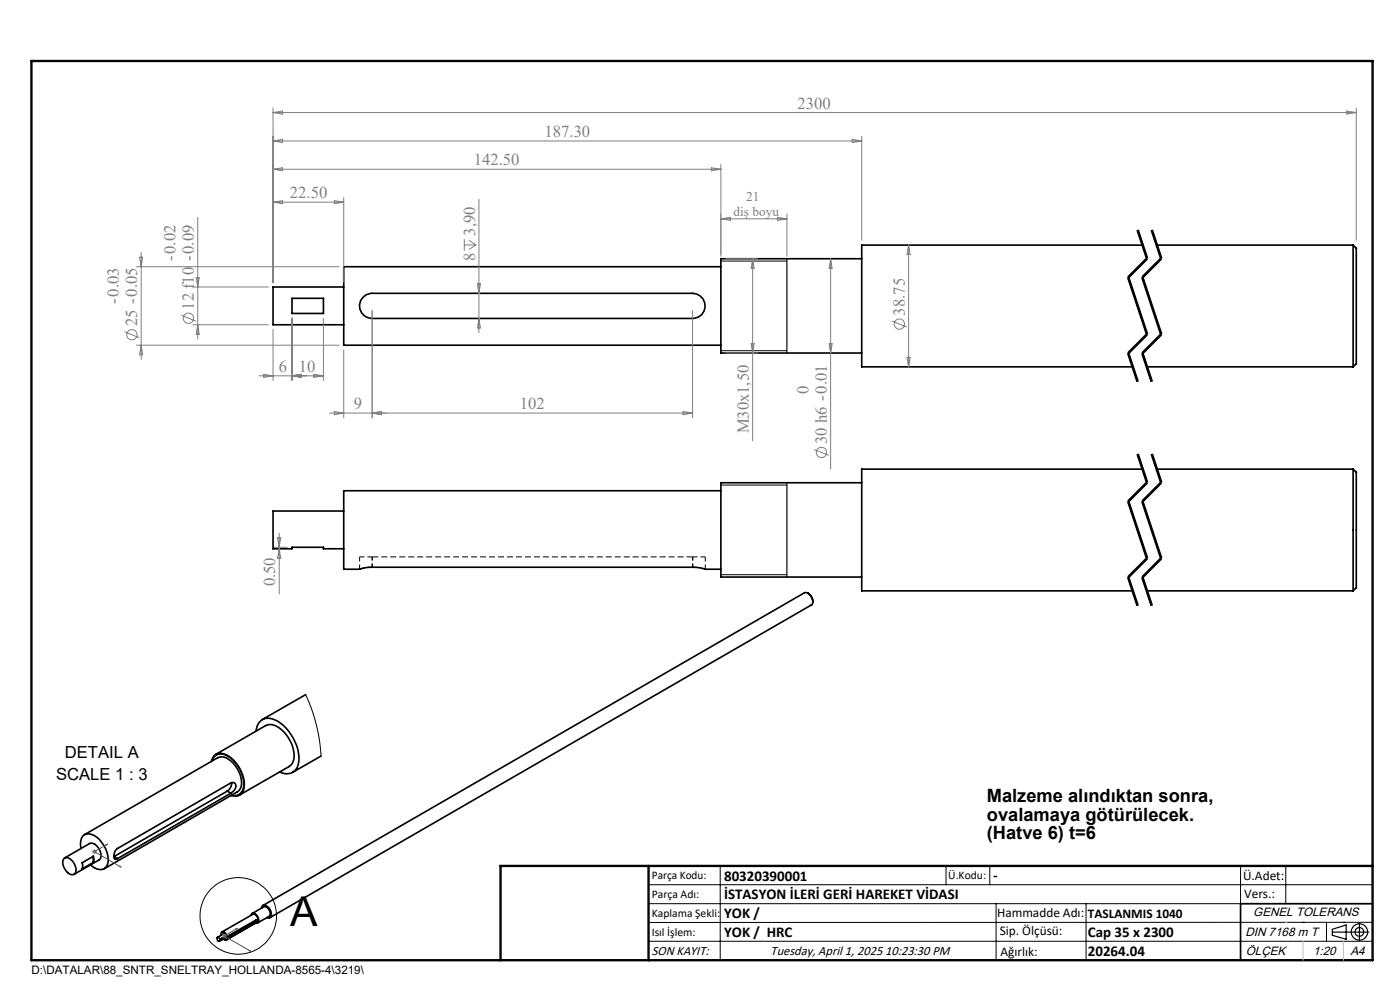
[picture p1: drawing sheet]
<svg xmlns="http://www.w3.org/2000/svg" width="297mm" height="210mm" viewBox="0 0 297 210" stroke-linecap="round" stroke-linejoin="round" font-family="sans-serif">
<g fill="none" stroke="#000" stroke-width=".35">
<path d="M152.9 56.6h-80v16.6h80M182.8 54.9h-29.9v20h29.9M242.4 52h-59.6v25.8h57.5M245.4 52h41.7M287.1 52l.6 .7v24.4l-.6 .7M287.1 52v25.8M61.9 63.3h6.7v3.2h-6.7zM72.9 60.9h-15v8h15M77 63.1l.6-.6 1.4-.3h67.9a2.66 2.66 0 0 1 2.7 2.7 2.66 2.66 0 0 1-2.7 2.6h-67.9a2.65 2.65 0 0 1-2.5-1.5 2.65 2.65 0 0 1 .5-2.9zM243.3 77.8h43.8M242.4 99.5h-59.6v25.8h57.5M245.4 99.5h41.7"/>
<path d="M287.1 99.5a1.63 1.63 0 0 1 .6 1.9v22a1.63 1.63 0 0 1-.6 1.9M287.1 99.5v25.8M72.9 108.4h-15v8h4v-.3h6.7v.3h4.3M152.9 104.1h-80v16.6h3.4l2.2-.4h68.4l1.7 .2 1 .2h3.3M182.8 102.4h-29.9v20h29.9M171.4 125.8h-.8l-114.8 66.3M171.4 125.8a1.82 1.82 0 0 1 .8 2.5l-114.9 66.4M171.4 125.8l.8 .9 .2 1M243.3 125.3h43.8M54.3 155.1a2.59 2.59 0 0 1 3.9-2.4 9.5 9.5 0 0 1 5.1 9.2 2.57 2.57 0 0 1-4 1.9M64.8 147.3l-9.2 5.3M17.2 180l-.1-.3a2.49 2.49 0 0 1 .9-2.7 3.3 3.3 0 0 1 3.7 1.8 4.9 4.9 0 0 1 .8 5.1 2.29 2.29 0 0 1-3.3-.5"/>
<path d="M17.9 177.1l28.3-16.4a3.2 3.2 0 0 1 3.8 1.8 5.3 5.3 0 0 1 1 4.7l-.5 .7-28.4 16.4M44.8 161.5a1.99 1.99 0 0 1 3.2-1.4 7.6 7.6 0 0 1 3.8 7 1.98 1.98 0 0 1-2.8 1.7M45.8 160l10.6-6.1a3.3 3.3 0 0 1 3.8 1.3 6.9 6.9 0 0 1 2 6.3l-.2 .5-.7 .6-10.5 6.1M48.2 167.8l-24 13.9 .7 .4M48.2 167.8l.8 .5M49 168.3l.1-.1a1.51 1.51 0 0 0 .8-2l-.3-.2-.6 .1-24.1 13.9a1.74 1.74 0 0 0-.5 2.3l.5-.2M49 168.3l-24.1 13.8M49.1 166l-.1 .9-.8 .9M68.1 160.4l-6 3.4M13.6 182.1a1.94 1.94 0 0 1 2.4 1.7 1.08 1.08 0 0 1 .1 1.1 1.08 1.08 0 0 1-1 .6 2.56 2.56 0 0 1-1.5-3.4zM13.7 182l5.3-3.1a1.89 1.89 0 0 1 2.2 1.6 1.5 1.5 0 0 1-.2 1.9l-5.3 3M19.8 181.6v1.3"/>
<path d="M19.8 181.6l-2.4 1.4v1.3l2.4-1.4M46.1 198.9l.4 .1a.33 .33 0 0 1 .2 .4 .33 .33 0 0 1-.4 .3 .33 .33 0 0 1-.2-.4zM46.1 198.9l1.3-.8 .3 .2 .1 .6-1.2 .7M46.9 198.4v-.1a.51 .51 0 0 1 .3-.6 .51 .51 0 0 1 .6 .3l.4 .5a.51 .51 0 0 1-.1 .8 .51 .51 0 0 1-.7-.1M47.1 197.7l6.5-3.8a1.11 1.11 0 0 1 1 1.7l-6.6 3.8M47.5 198.7v.4M47.5 198.7l-.5 .4v.3l.5-.3M53.3 194.1a.59 .59 0 0 1 .5-.4 .59 .59 0 0 1 .6 .4l.4 .7a.6 .6 0 0 1 .1 .7 .6 .6 0 0 1-.6 .3M53.5 193.8l2.5-1.4a1.34 1.34 0 0 1 1.1 2l-2.4 1.3M54.1 195.6l-5.6 3.2 .2 .1M54.1 195.6l.2 .1M54.3 195.7v-.1a.23 .23 0 0 0 .2-.2 .23 .23 0 0 0-.2-.2l-5.6 3.2-.2 .2v.3h.2"/>
<path d="M54.3 195.7l-5.6 3.2M54.3 195.1l-.2 .5M55.5 192.6a.68 .68 0 0 1 .5-.6 .68 .68 0 0 1 .8 .4 1.57 1.57 0 0 1 .4 2.3l-.6-.1M291.2 191.7h-28v12"/>
</g>
<path d="M79 120.3l-2.7 .4M149.6 120.7l-2.6-.4" fill="none" stroke="#000" stroke-width=".21" stroke-dasharray="1.3 .6" stroke-dashoffset=".2" stroke-linecap="butt"/>
<path d="M79 118.1v2.2M147 118.1v2.2" fill="none" stroke="#000" stroke-width=".21" stroke-dasharray="1.3 .6" stroke-dashoffset=".5" stroke-linecap="butt"/>
<path d="M76.3 118.1h2.7M76.3 118.1v2.6M147 118.1h2.6M149.6 120.7v-2.6" fill="none" stroke="#000" stroke-width=".21" stroke-dasharray="1.3 .6" stroke-dashoffset=".3" stroke-linecap="butt"/>
<path d="M79 118.1h68" fill="none" stroke="#000" stroke-width=".21" stroke-dasharray="1.3 .6" stroke-linecap="butt"/>
<g fill="none" stroke="#000" stroke-width=".21">
<path d="M152.9 55.4h14M239.2 58.9l4 12.1M239.5 58.8l4 12.1M241.2 48.8l2 6.1M241.3 48.8l2 6-4 4 4 12.1-4 4 2 6.1M241.5 48.7l1 3.1M242.2 58.9l4 12.1M242.5 51.8l1 3zM242.5 58.8l4 12.1M243.2 54.7l-4 4M243.5 55l-4 4M244.2 48.8l2 6.1"/>
<path d="M244.3 48.8l2 6-4 4 4 12.1-4 4 2 6.1M244.5 48.7l2 6.1M246.2 54.7l-4 4M246.5 55l-4 4M152.9 74.4h14M239.2 75l2 6M239.5 74.9l2 6M242.2 75l2 6M242.5 74.9l2 6M243.2 70.8l-4 4M243.5 71l-4 4M246.2 70.8l-4 4"/>
<path d="M246.5 71l-4 4M241.2 96.4l2 6M241.3 96.3l2 6.1-4 4 4 12-4 4 2 6.1M241.5 96.2l1 3.1M242.5 99.3l1 3zM244.2 96.4l2 6M244.3 96.3l2 6.1-4 4 4 12-4 4 2 6.1M244.5 96.2l2 6.1M152.9 102.9h14M239.2 106.4l4 12.1M239.5 106.3l4 12.1M242.2 106.4l4 12.1"/>
<path d="M242.5 106.3l4 12.1M243.2 102.2l-4 4M243.2 118.3l-4 4M243.5 102.5l-4 4M243.5 118.6l-4 4M246.2 102.2l-4 4M246.2 118.3l-4 4M246.5 102.5l-4 4M246.5 118.6l-4 4M152.9 121.9h14M239.2 122.5l2 6M239.5 122.4l2 6"/>
<path d="M242.2 122.5l2 6M242.5 122.4l2 6M64.8 147.3l1.5 3.5 .9 3.4 .6 3.2 .3 3M45.1 161.4a1.93 1.93 0 0 1 3.2-.9 6.9 6.9 0 0 1 3.2 6.9 1.8 1.8 0 0 1-2.3 1.2M53.3 194.1a.64 .64 0 0 1 .7-.3 .64 .64 0 0 1 .5 .5l.3 .5a.59 .59 0 0 1 .1 .6 .59 .59 0 0 1-.6 .3M137.6 187.7h153.6M137.6 191.7h153.6M137.6 199.7h153.6M152.8 183.7v20M200.7 183.7v4M210 183.7v4M211.3 191.7v12"/>
<path d="M230.4 191.7v12M263.2 183.7v20M272.8 183.7v8M276.4 195.6h.1M281.4 195.6v4.1M285 195.6h.1M291.2 195.6l-153.6 .1"/>
<circle cx="50.5" cy="194.3" r="8.1"/>
</g>
<g fill="none" stroke="#808080" stroke-width=".21">
<path d="M57.9 22.9v37M57.9 23.9h229.8M57.9 23.9l2-.3v.6zM57.9 29.9l2-.3v.6zM57.9 35.9l2-.3v.6zM57.9 29.9h124.9M57.9 35.9h95M150.9 35.6l2 .3-2 .3zM152.9 34.9v19.5M180.8 29.6l2 .3-2 .3zM182.8 28.9v22.1M285.7 23.6l2 .3-2 .3z"/>
<path d="M287.7 22.9v28.1M28.9 56.6h43M29.6 54.6h.7l-.3 2zM30 53.5v22.7M41.6 58.9h.7l-.4 2zM41.9 46.1v25.8M57.9 42.9l2-.3v.6zM57.9 42.9h15M70.9 42.6l2 .3-2 .3zM72.9 41.9v18M98.5 50.7v2.5M98.5 52h2.5"/>
<path d="M99.5 51l1.5 1M101 52l-1.5 .9M101.6 42.3v28.2M152.9 46.4h14M152.9 46.4l2-.3v.6zM154 54.9h6.7M159.7 54.9l.3 2h-.7zM159.7 54.9v38.6M164.9 46.1l2 .3-2 .3zM166.9 45.4v9M176.2 54.9v44.6M176.2 54.9l.3 2h-.6z"/>
<path d="M192.8 52v25.8M192.8 52l.3 2h-.7zM26.4 70.4l3.1 1.2M28.9 73.2h43M30 73.2l.3 2h-.7zM38.4 66.9l3.2 1.2M40.9 60.9h16M40.9 68.9h16M41.9 68.9l.4 2h-.7zM54.9 79.7h13.7M56 79.4l1.9 .3-1.9 .3zM57.9 69.9v10.8"/>
<path d="M61.9 67.5v13.2M61.9 79.7l2-.3v.6zM66.6 79.4l2 .3-2 .3zM68.6 67.5v13.2M72.9 74.2v14.4M79 65.9v22.7M101.3 60.2h.6l-.3 2zM101.6 67.5l.3 2.1h-.6zM146.9 65.9v22.7M154 74.9h6.7M159.3 72.9h.7l-.3 2zM175.9 72.9h.6l-.3 2z"/>
<path d="M189.2 68.1l3.2 1.3M192.4 75.8h.7l-.3 2zM69.9 87.6h77M70.9 87.3l2 .3-2 .4zM79 87.6l1.9-.3v.7zM144.9 87.3l2 .3-2 .4zM172.7 95.3l3.1 1.3M58.2 116.1h2.7M58.9 114.1h.6l-.3 2zM59.2 113.1v12.9M59.2 116.4l.3 2h-.6zM19.5 180.6h1"/>
<path d="M19.6 180.3l.8 .7M20 180.2v1M20.4 180.3l-.8 .7M47.1 198.5h.9M47.2 198.2l.7 .7M47.6 198v1M47.9 198.2l-.7 .7"/>
<circle cx="28" cy="71" r="1.09"/>
<circle cx="40" cy="67.5" r="1.09"/>
<circle cx="190.8" cy="68.7" r="1.09"/>
<circle cx="174.3" cy="96" r="1.1"/>
</g>
<g fill="none" stroke="#000" stroke-width=".25">
<path d="M166.9 54.9v20M166.9 102.4v20M166.9 102.4h.1M282.6 197.7h7.8M282.6 197.1l3-.9v3l-3-.8zM288.4 195.8v3.8M106.2 203.7h185"/>
<circle cx="288.4" cy="197.7" r="1.74"/>
<circle cx="288.4" cy="197.7" r=".93"/>
</g>
<path d="M22.5 179.2l.4-.2-.3 .2zM22.9 179l-2.9 1.6 5.7 3.3M25.3 183.8l.2-.1 .2 .2zM50 197l.4-.1-.2 .2zM50.4 196.9l-2.8 1.6 5.6 3.3M52.8 201.7l.2-.1 .2 .2z" fill="none" stroke="#00f" stroke-width=".21"/>
<path d="M241.3 48.8l2 6M244.3 48.8l2 6M239.3 74.9l2 6.1M242.3 74.9l2 6.1M241.3 96.3l2 6.1M244.3 96.3l2 6.1M239.3 122.4l2 6.1M242.3 122.4l2 6.1" fill="none" stroke="#000" stroke-width=".21" stroke-dasharray="6.3 1.3 1.3 1.3" stroke-dashoffset="3.2" stroke-linecap="butt"/>
<path d="M243.3 54.8l-4 4M246.3 54.8l-4 4M243.3 70.9l-4 4M246.3 70.9l-4 4M243.3 102.4l-4 4M243.3 118.4l-4 4M246.3 102.4l-4 4M246.3 118.4l-4 4" fill="none" stroke="#000" stroke-width=".21" stroke-dasharray="6.3 1.3 1.3 1.3" stroke-dashoffset="2.8" stroke-linecap="butt"/>
<path d="M239.3 58.8l4 12.1M242.3 58.8l4 12.1M239.3 106.4l4 12M242.3 106.4l4 12" fill="none" stroke="#000" stroke-width=".21" stroke-dasharray="6.3 1.3 1.3 1.3" stroke-dashoffset="1.9" stroke-linecap="butt"/>
<path d="M6.7 12.9h284.5v190.8h-284.5zM137.6 183.7v20M291.2 183.7h-185v20" fill="none" stroke="#000" stroke-width=".5"/>
<path d="M276.4 199.7v4M285 199.7v4" fill="none" stroke="#c0c0c0" stroke-width=".21"/>
<path d="M272.8 195.6h.1" fill="none" stroke="#c0c0c0" stroke-width=".25"/>
<g fill="#00f">
<path d="M50 197l.2 .1 .2-.2zM52.8 201.7l.4 .1-.2-.2z"/>
<path d="M22.5 179.2h.1l.3-.2zM25.3 183.8l.4 .1-.2-.2z"/>
</g>
<text font-size="8.7" x="61.5" y="196.4">A</text>
<g font-size="3.9">
<text x="209.4" y="170.2">Malzeme alındıktan sonra,</text>
<text x="209.4" y="174.1">ovalamaya götürülecek.</text>
<text x="209.4" y="177.9">(Hatve 6) t=6</text>
</g>
<g font-size="3.5" fill="#808080">
<text x="169.2" y="23">2300</text>
<text x="115.5" y="29">187.30</text>
<text x="100.5" y="35">142.50</text>
<text x="61.5" y="42">22.50</text>
<text x="100.8" y="50" transform="rotate(-90 100.8 50)">3,90</text>
<text x="37.2" y="55.4" transform="rotate(-90 37.2 55.4)">-0.02</text>
<text x="41.1" y="55.4" transform="rotate(-90 41.1 55.4)">-0.09</text>
<text x="100.8" y="55.3" transform="rotate(-90 100.8 55.3)">8</text>
<text x="25.2" y="64.5" transform="rotate(-90 25.2 64.5)">-0.03</text>
<text x="41.1" y="65.7" transform="rotate(-90 41.1 65.7)">12 f10</text>
<text x="29.1" y="69.2" transform="rotate(-90 29.1 69.2)">25 -0.05</text>
<text x="191.9" y="66.9" transform="rotate(-90 191.9 66.9)">38.75</text>
<text x="59.1" y="78.9">6</text>
<text x="63.4" y="78.9">10</text>
<text x="171.5" y="83.5" transform="rotate(-90 171.5 83.5)">0</text>
<text x="75.1" y="86.8">9</text>
<text x="110.3" y="86.8">102</text>
<text x="158.9" y="91.9" transform="rotate(-90 158.9 91.9)">M30x1,50</text>
<text x="175.4" y="94.2" transform="rotate(-90 175.4 94.2)">30 h6 -0.01</text>
<text x="58.4" y="124.4" transform="rotate(-90 58.4 124.4)">0.50</text>
</g>
<g font-size="3.5">
<text x="13.8" y="160.9">DETAIL A</text>
<text x="11.9" y="165.4">SCALE 1 : 3</text>
</g>
<g font-size="3.2">
<text x="153.6" y="190.8">İSTASYON İLERİ GERİ HAREKET VİDASI</text>
<text x="153.6" y="186.8">80320390001</text>
<text x="210.7" y="186.6">-</text>
<text x="153.6" y="194.8">YOK /</text>
<text x="153.6" y="198.8">YOK / HRC</text>
<text x="230.8" y="198.7">Cap 35 x 2300</text>
<text x="230.8" y="202.8">20264.04</text>
</g>
<g font-size="2.8" fill="#808080">
<text x="155.6" y="45.7">diş boyu</text>
<text x="158.3" y="42.6">21</text>
</g>
<g font-size="2.8">
<text x="263.7" y="186.7">Ü.Adet:</text>
<text x="263.9" y="190.5">Vers.:</text>
<text x="211.5" y="194.5">Hammadde Adı:</text>
<text x="230.8" y="194.7">TASLANMIS 1040</text>
<text x="138.3" y="202.6">SON KAYIT:</text>
<text x="163.5" y="202.6">Tuesday, April 1, 2025 10:23:30 PM</text>
<text x="212.1" y="198.4">Sip. Ölçüsü:</text>
<text x="212.2" y="202.7">Ağırlık:</text>
</g>
<g font-size="2.6">
<text x="265.9" y="194.4">GENEL TOLERANS</text>
<text x="264.2" y="198.5">DIN 7168 m T</text>
<text x="264.3" y="202.6">ÖLÇEK</text>
<text x="278.5" y="202.6">1:20</text>
<text x="286.5" y="202.6">A4</text>
</g>
<g font-size="2.5">
<text x="138.3" y="186.4">Parça Kodu:</text>
<text x="138.3" y="190.5">Parça Adı:</text>
<text x="201.2" y="186.5">Ü.Kodu:</text>
<text x="138.3" y="194.5">Kaplama Şekli:</text>
<text x="138.3" y="198.6">Isıl İşlem:</text>
<text x="6.7" y="206.7">D:\DATALAR\88_SNTR_SNELTRAY_HOLLANDA-8565-4\3219\</text>
</g>
</svg>
